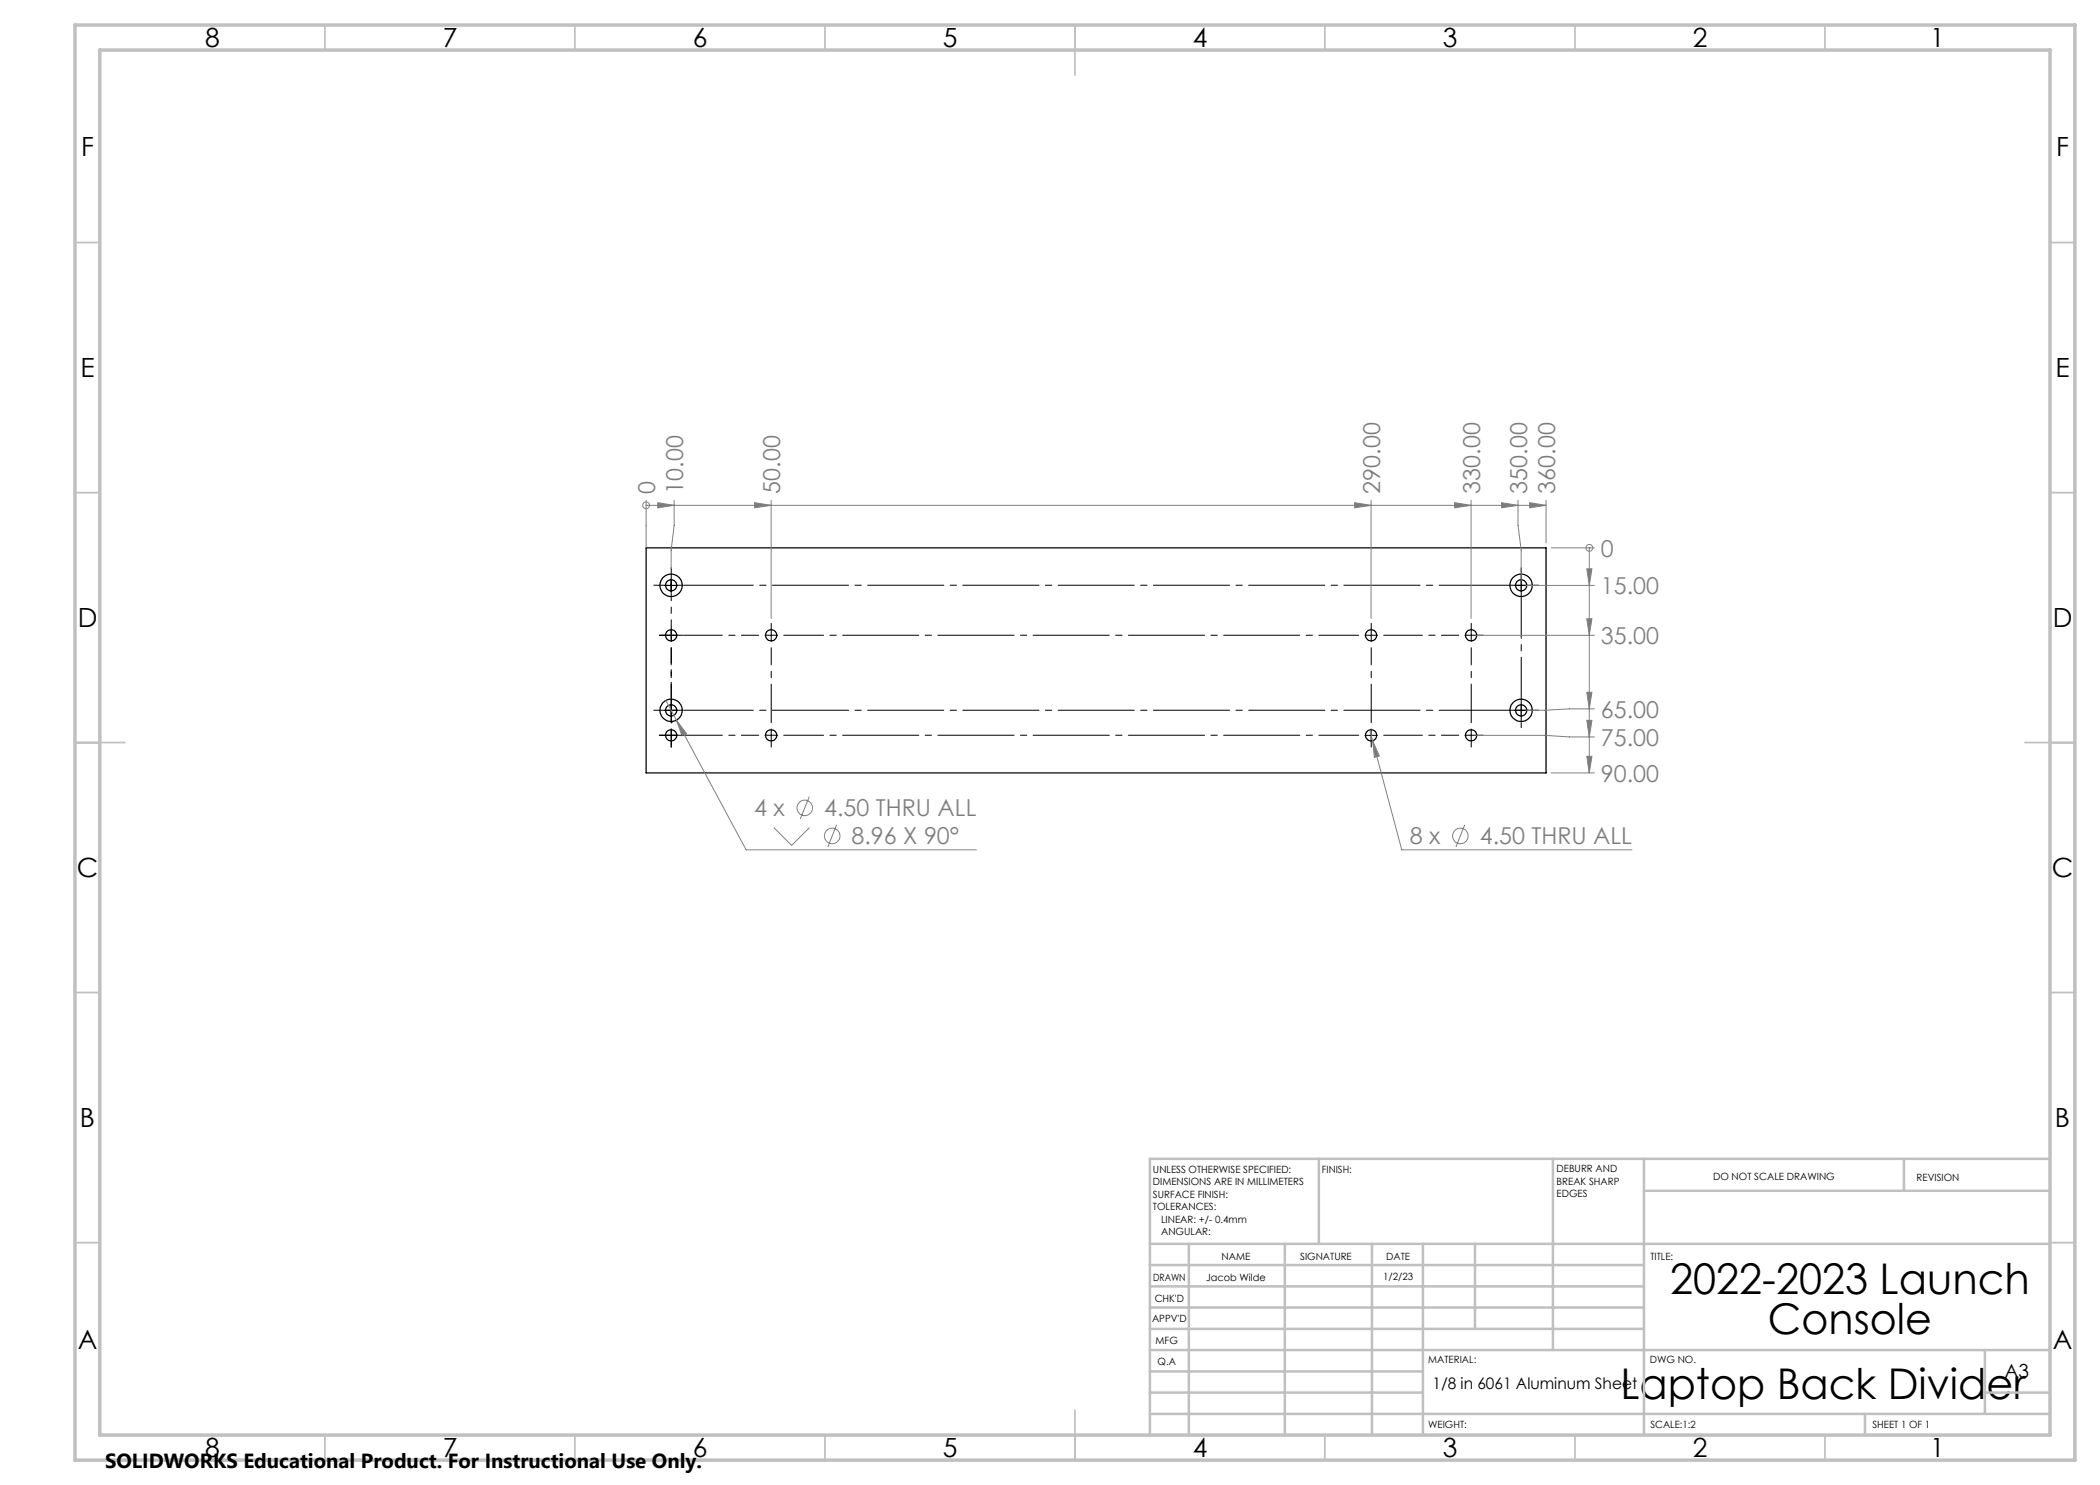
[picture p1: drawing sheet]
<svg xmlns="http://www.w3.org/2000/svg" width="420mm" height="297mm" viewBox="0 0 420 297" stroke-linecap="round" stroke-linejoin="round" font-family="sans-serif">
<g fill="none" stroke="#000" stroke-width=".25">
<path d="M129.2 109.6h180v45h-180z"/>
<circle cx="134.2" cy="117.1" r="2.24"/>
<circle cx="134.2" cy="117.1" r="1.12"/>
<circle cx="304.2" cy="117.1" r="2.24"/>
<circle cx="304.2" cy="117.1" r="1.12"/>
<circle cx="134.2" cy="127.1" r="1.13"/>
<circle cx="154.2" cy="127.1" r="1.13"/>
<circle cx="274.2" cy="127.1" r="1.13"/>
<circle cx="294.2" cy="127.1" r="1.13"/>
<circle cx="134.2" cy="142.1" r="2.23"/>
<circle cx="134.2" cy="147.1" r="1.13"/>
<circle cx="134.2" cy="142.1" r="1.12"/>
<circle cx="154.2" cy="147.1" r="1.13"/>
<circle cx="274.2" cy="147.1" r="1.13"/>
<circle cx="294.2" cy="147.1" r="1.13"/>
<circle cx="304.2" cy="142.1" r="2.23"/>
<circle cx="304.2" cy="142.1" r="1.12"/>
</g>
<g fill="none" stroke="#808080" stroke-width=".2">
<path d="M129.2 101.1h.1M129.2 100v9.6M129.2 101.1h180M131.6 100.5l3.2 .6-3.2 .5zM134.8 100v5.1l-.6 4.9v3.7M150.9 100.5l3.3 .6-3.3 .5zM154.2 100v23.7M270.9 100.5l3.3 .6-3.3 .5zM274.2 100v23.7M290.9 100.5l3.3 .6-3.3 .5zM294.2 100v23.7M300.3 100.5l3.3 .6-3.3 .5z"/>
<path d="M303.6 100v5.1l.6 4.9v6.1M305.2 117.1h13.7M305.9 100.5l3.3 .6-3.3 .5zM309.2 100v8.6M310.2 109.6h8.7M317.4 113.8h1l-.5 3.3zM317.9 109.6h.1M317.9 109.6v45M295.2 127.1h23.7M317.4 123.8h1l-.5 3.3zM317.4 138.5h1l-.5 3.3zM133.2 140.1l2.1 3.9"/>
<path d="M135.3 144l2 2.7-.9 .5zM135.3 144l13.9 26h46.1M161.9 159.3l-1.8 4.5M273.9 146l.6 2.2M274.5 148.2l1.4 3-1 .3zM274.5 148.2l5.9 21.8h46M295.2 147.1h13.7l5 .3h5M310.2 154.6h8.7M317.4 144.1h1l-.5 3.3zM317.4 151.3h1l-.5 3.3zM318.9 141.8h-5l-5 .3h-3.7M154.8 165.5l3.5 3.6 3.6-3.6"/>
<path d="M167.3 165l-1.7 4.4M292.9 165l-1.7 4.4"/>
<circle cx="129.2" cy="101" r=".68"/>
<circle cx="317.9" cy="109.6" r=".69"/>
<circle cx="161" cy="161.6" r="1.56"/>
<circle cx="166.4" cy="167.2" r="1.56"/>
<circle cx="292.1" cy="167.2" r="1.56"/>
</g>
<g fill="none" stroke="#000" stroke-width=".2" stroke-dasharray="15.2 1.3 1.3 1.3">
<path d="M131.7 117h-.9M133 117h-1.1M134.2 115.8v-1.1M134.2 118.3v1.1M134.2 114.5v-.9M135.5 117h1.1M303 117h-1.1M304.2 115.8v-1.1M304.2 118.3v1.1M304.2 117v-1.2M304.2 117h-1.2M304.2 117v1.3"/>
<path d="M304.2 117h1.3M304.2 114.5v-.9M305.5 117h1.1M306.7 117h1M133 127h-1.1M134.2 127v-1.2M134.2 127h-1.2M134.2 127v1.3M134.2 127h1.3M134.2 125.8v-1.1M135.5 127h1.1M154.2 127v-1.2"/>
<path d="M154.2 127h-1.2M154.2 127v1.3M154.2 127h1.3M154.2 125.8v-1.1M274.2 127v-1.2M274.2 127h-1.2M274.2 127v1.3M274.2 127h1.3M274.2 125.8v-1.1M294.2 127v-1.2M294.2 127h-1.2M294.2 127v1.3"/>
<path d="M294.2 127h1.3M294.2 125.8v-1.1M295.5 127h1.1M131.7 142h-.9M133 147h-1.1M133 142h-1.1M134.2 147v-1.2M134.2 147h-1.2M134.2 147v1.3M134.2 147h1.3M134.2 148.3v1.1M134.2 140.8v-1.1"/>
<path d="M134.2 143.3v1.1M134.2 142v-1.2M134.2 142h-1.2M134.2 142v1.3M134.2 142h1.3M134.2 144.5h.1M135.5 142h1.1M135.5 147h1.1M154.2 147v-1.2M154.2 147h-1.2M154.2 147v1.3M154.2 147h1.3"/>
<path d="M154.2 148.3v1.1M274.2 148.3v1.1M294.2 147v-1.2M294.2 147h-1.2M294.2 147v1.3M294.2 147h1.3M294.2 148.3v1.1M295.5 147h1.1M303 142h-1.1M304.2 140.8v-1.1M304.2 143.3v1.1M304.2 142v-1.2"/>
<path d="M304.2 142h-1.2M304.2 142v1.3M304.2 142h1.3M304.2 144.5v1M305.5 142h1.1M306.7 142h1"/>
</g>
<path d="M136.7 127h15M276.7 127h15M134.2 144.5v-15M136.7 147h15M154.2 144.5v-15M274.2 144.5v-15M276.7 147h15M294.2 144.5v-15" fill="none" stroke="#000" stroke-width=".2" stroke-dasharray="15.2 1.3 1.3 1.3" stroke-dashoffset="7.5"/>
<path d="M156.7 127h115M156.7 147h115" fill="none" stroke="#000" stroke-width=".2" stroke-dasharray="15.2 1.3 1.3 1.3" stroke-dashoffset="7.3"/>
<path d="M136.7 117h165M136.7 142h165" fill="none" stroke="#000" stroke-width=".2" stroke-dasharray="15.2 1.3 1.3 1.3" stroke-dashoffset="1.3"/>
<path d="M304.2 139.5v-20" fill="none" stroke="#000" stroke-width=".2" stroke-dasharray="15.2 1.3 1.3 1.3" stroke-dashoffset="7.1"/>
<path d="M134.2 139.5v-10" fill="none" stroke="#000" stroke-width=".2" stroke-dasharray="15.2 1.3 1.3 1.3" stroke-dashoffset="12.1"/>
<path d="M134.2 124.5v-5" fill="none" stroke="#000" stroke-width=".2" stroke-dasharray="15.2 1.3 1.3 1.3" stroke-dashoffset="14.6"/>
<path d="M133 117.1h2.5M134.2 115.8v2.5M303 117.1h2.5M304.2 115.8v2.5M133 142.1h2.5M134.2 140.8v2.5M273 147.1h2.5M274.2 145.8v2.5M303 142.1h2.5M304.2 140.8v2.5" fill="none" stroke="#000" stroke-width=".2"/>
<g fill="none" stroke="#c0c0c0" stroke-width=".35">
<path d="M65 5v5M115 5v5M165 5v5M215 5v10M265 5v5M315 5v5M365 5v5M15 48.5h5M410 48.5h5M15 98.5h5M410 98.5h5M15 148.5h10"/>
<path d="M405 148.5h10M15 198.5h5M410 198.5h5M15 248.5h5M410 248.5h5M65 287v5M115 287v5M165 287v5M215 282v10M265 287v5M315 287v5M365 287v5"/>
</g>
<g fill="none" stroke="#c0c0c0" stroke-width=".5">
<path d="M263.8 231.8v17M310.6 231.8v38.2M328.8 231.8v55.2M328.8 238.2h81.2M380.8 231.8v6.4M410 231.8h-180v55.2M230 248.8h180M230 257.3h98.8M230 253h98.8M237.8 248.8v38.2M257 248.8v38.2M274.4 248.8v38.2"/>
<path d="M284.6 248.8v38.2M295 248.8v17M230 265.8h98.8M230 261.5h98.8M230 278.5h54.6M230 274.3h54.6M230 270h180M397 278.5h13M397 270v12.8M230 282.8h180M373 282.8v4.2"/>
</g>
<path d="M15 5h400v287h-400zM20 10h390v277h-390z" fill="none" stroke="#c0c0c0" stroke-width=".7"/>
<g fill="#808080">
<path d="M317.4 113.8h1l-.5 3.3zM317.4 123.8h1l-.5 3.3zM317.4 138.5h1l-.5 3.3zM317.4 144.1h1l-.5 3.3zM317.4 151.3h1l-.5 3.3z"/>
<path d="M131.6 100.5l3.2 .6-3.2 .5zM150.9 100.5l3.3 .6-3.3 .5zM270.9 100.5l3.3 .6-3.3 .5zM290.9 100.5l3.3 .6-3.3 .5zM300.3 100.5l3.3 .6-3.3 .5zM305.9 100.5l3.3 .6-3.3 .5z"/>
<path d="M135.3 144l1.1 3.2 .9-.5zM274.5 148.2l.4 3.3 1-.3z"/>
</g>
<g font-size="8.5">
<text x="334.1" y="258.8">2022-2023 Launch</text>
<text x="353.6" y="266.9">Console</text>
<text x="324.1" y="279.7">Laptop Back Divider</text>
</g>
<g font-size="5.3">
<text x="41" y="9.5">8</text>
<text x="88.5" y="9.5">7</text>
<text x="138.5" y="9.5">6</text>
<text x="188.5" y="9.5">5</text>
<text x="238.5" y="9.5">4</text>
<text x="288.5" y="9.5">3</text>
<text x="338.5" y="9.5">2</text>
<text x="386" y="9.5">1</text>
<text x="16.2" y="31.3">F</text>
<text x="411.2" y="31.3">F</text>
<text x="16.1" y="75.5">E</text>
<text x="411.1" y="75.5">E</text>
<text x="15.5" y="125.5">D</text>
<text x="410.5" y="125.5">D</text>
<text x="15.4" y="175.5">C</text>
<text x="410.4" y="175.5">C</text>
<text x="16" y="225.5">B</text>
<text x="411" y="225.5">B</text>
<text x="15.5" y="269.8">A</text>
<text x="410.5" y="269.8">A</text>
<text x="41" y="291.5">8</text>
<text x="88.5" y="291.5">7</text>
<text x="138.5" y="291.5">6</text>
<text x="188.5" y="291.5">5</text>
<text x="238.5" y="291.5">4</text>
<text x="288.5" y="291.5">3</text>
<text x="338.5" y="291.5">2</text>
<text x="386" y="291.5">1</text>
</g>
<g font-size="4.7" fill="#808080">
<text x="131" y="98.7" transform="rotate(-90 131 98.7)">0</text>
<text x="136.6" y="98.7" transform="rotate(-90 136.6 98.7)">10.00</text>
<text x="156" y="98.7" transform="rotate(-90 156 98.7)">50.00</text>
<text x="276" y="98.7" transform="rotate(-90 276 98.7)">290.00</text>
<text x="296" y="98.7" transform="rotate(-90 296 98.7)">330.00</text>
<text x="305.4" y="98.7" transform="rotate(-90 305.4 98.7)">350.00</text>
<text x="311" y="98.7" transform="rotate(-90 311 98.7)">360.00</text>
<text x="320.2" y="111.3">0</text>
<text x="320.2" y="118.8">15.00</text>
<text x="320.2" y="128.8">35.00</text>
<text x="320.2" y="143.5">65.00</text>
<text x="320.2" y="149.1">75.00</text>
<text x="320.2" y="156.3">90.00</text>
<text x="150.8" y="163.3">4 x</text>
<text x="164.8" y="163.3">4.50 THRU ALL</text>
<text x="170.3" y="168.9">8.96 X 90°</text>
<text x="282" y="168.9">8 x</text>
<text x="296" y="168.9">4.50 THRU ALL</text>
</g>
<text font-size="4.1" x="21" y="293.7">SOLIDWORKS Educational Product. For Instructional Use Only.</text>
<text font-size="3.9" x="400.9" y="275.5">A3</text>
<text font-size="3.2" x="286.5" y="277.9">1/8 in 6061 Aluminum Sheet</text>
<g font-size="2">
<text x="230.6" y="234.6">UNLESS OTHERWISE SPECIFIED:</text>
<text x="230.6" y="237.1">DIMENSIONS ARE IN MILLIMETERS</text>
<text x="230.6" y="239.6">SURFACE FINISH:</text>
<text x="264.4" y="234.6">FINISH:</text>
<text x="311.3" y="234.5">DEBURR AND</text>
<text x="311.3" y="237">BREAK SHARP</text>
<text x="311.3" y="239.5">EDGES</text>
<text x="342.6" y="236">DO NOT SCALE DRAWING</text>
<text x="383.3" y="236.2">REVISION</text>
<text x="230.6" y="242.1">TOLERANCES:</text>
<text x="232.2" y="244.6">LINEAR: +/- 0.4mm</text>
<text x="232.2" y="247.1">ANGULAR:</text>
<text x="244.3" y="252">NAME</text>
<text x="260" y="251.9">SIGNATURE</text>
<text x="277.2" y="251.9">DATE</text>
<text x="330.1" y="251.9">TITLE:</text>
<text x="230.6" y="256.1">DRAWN</text>
<text x="241.2" y="256.1">Jacob Wilde</text>
<text x="276.6" y="255.9">1/2/23</text>
<text x="230.9" y="260.3">CHK'D</text>
<text x="230.4" y="264.4">APPV'D</text>
<text x="231.1" y="268.8">MFG</text>
<text x="231.5" y="273">Q.A</text>
<text x="285.6" y="272.5">MATERIAL:</text>
<text x="330" y="272.5">DWG NO.</text>
<text x="285.6" y="285.5">WEIGHT:</text>
<text x="330.1" y="285.6">SCALE:1:2</text>
<text x="374.5" y="285.6">SHEET 1 OF 1</text>
</g>
</svg>
